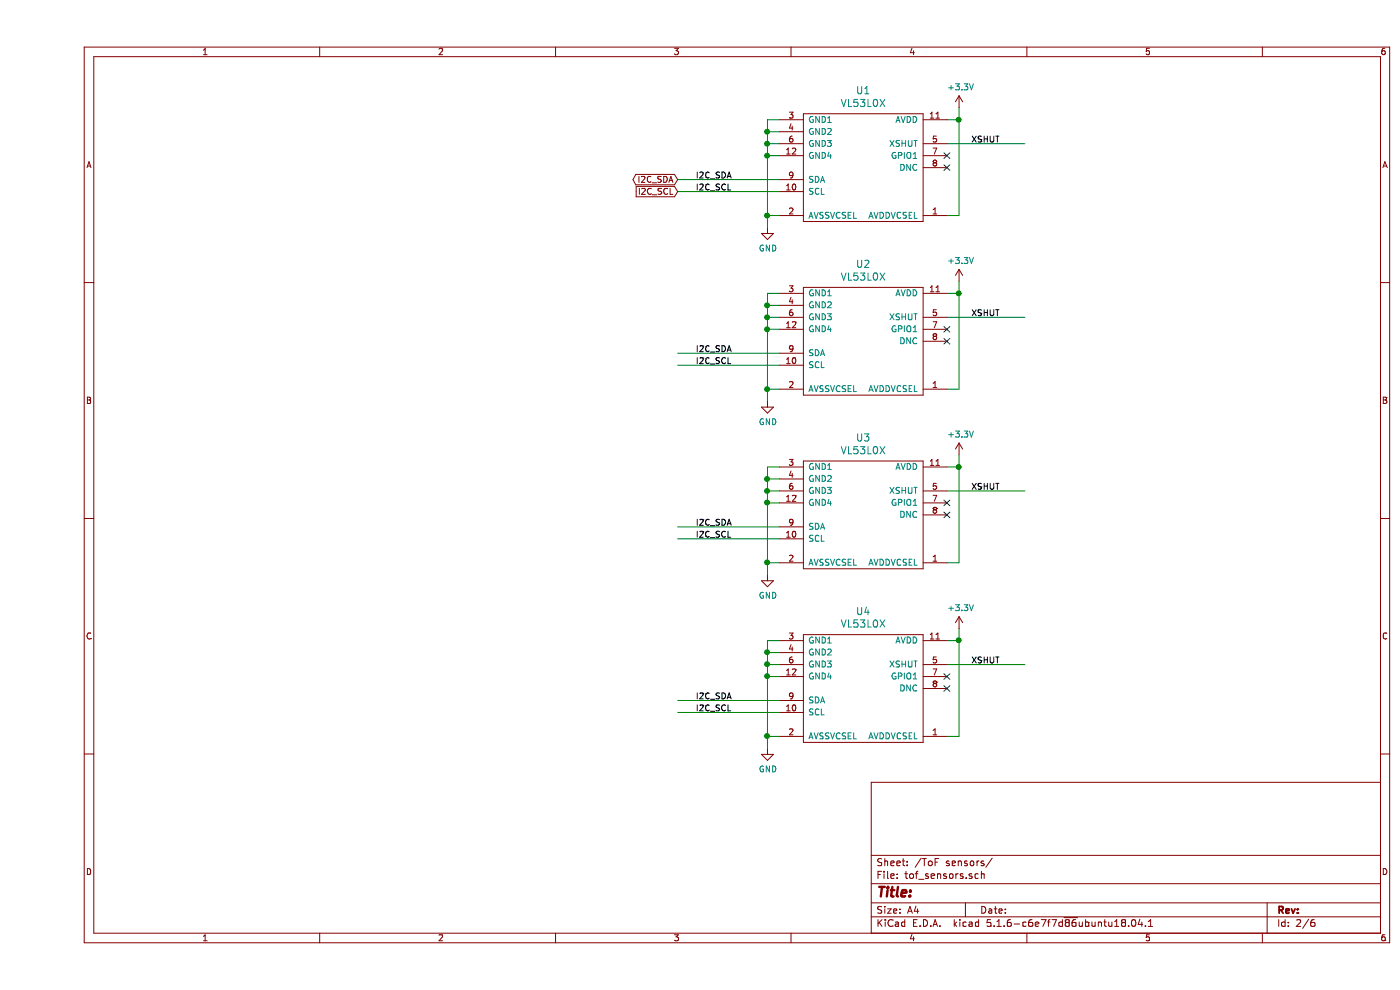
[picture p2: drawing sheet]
EESchema Schematic File Version 4
EELAYER 30 0
EELAYER END
$Descr A4 11693 8268
encoding utf-8
Sheet 2 6
Title ""
Date ""
Rev ""
Comp ""
Comment1 ""
Comment2 ""
Comment3 ""
Comment4 ""
$EndDescr
$Comp
L IC_sensor:VL53L0X U1
U 1 1
P 6900 1400
F 0 "U1" H 6900 2047 60  0000 C CNN
F 1 "VL53L0X" H 6900 1941 60  0000 C CNN
F 2 "IC_sensor:VL53L0X" H 6800 1800 60  0001 C CNN
F 3 "" H 6900 1400 60  0000 C CNN
	1    6900 1400
	1    0    0    -1  
$EndComp
Wire Wire Line
	5350 1500 6200 1500
Wire Wire Line
	5350 1600 6200 1600
NoConn ~ 7600 1400
$Comp
L power-supply:+3.3V #PWR07
U 1 1
P 7700 900
F 0 "#PWR07" H 7700 750 50  0001 C CNN
F 1 "+3.3V" H 7715 1073 50  0000 C CNN
F 2 "" H 7700 900 50  0000 C CNN
F 3 "" H 7700 900 50  0000 C CNN
	1    7700 900 
	1    0    0    -1  
$EndComp
$Comp
L power-supply:GND #PWR03
U 1 1
P 6100 1900
F 0 "#PWR03" H 6100 1650 50  0001 C CNN
F 1 "GND" H 6105 1727 50  0000 C CNN
F 2 "" H 6100 1900 50  0000 C CNN
F 3 "" H 6100 1900 50  0000 C CNN
	1    6100 1900
	1    0    0    -1  
$EndComp
Wire Wire Line
	8250 1200 7600 1200
Wire Wire Line
	7600 1800 7700 1800
Wire Wire Line
	7700 1800 7700 1000
Wire Wire Line
	7600 1000 7700 1000
Connection ~ 7700 1000
Wire Wire Line
	7700 1000 7700 900 
Wire Wire Line
	6200 1000 6100 1000
Wire Wire Line
	6100 1000 6100 1100
Wire Wire Line
	6200 1800 6100 1800
Connection ~ 6100 1800
Wire Wire Line
	6100 1800 6100 1900
Wire Wire Line
	6200 1300 6100 1300
Connection ~ 6100 1300
Wire Wire Line
	6100 1300 6100 1800
Wire Wire Line
	6200 1200 6100 1200
Connection ~ 6100 1200
Wire Wire Line
	6100 1200 6100 1300
Wire Wire Line
	6200 1100 6100 1100
Connection ~ 6100 1100
Wire Wire Line
	6100 1100 6100 1200
Text Label 7800 1200 0    50   ~ 0
XSHUT
Text Label 5500 1500 0    50   ~ 0
I2C_SDA
Text Label 5500 1600 0    50   ~ 0
I2C_SCL
NoConn ~ 7600 1300
$Comp
L IC_sensor:VL53L0X U2
U 1 1
P 6900 2850
F 0 "U2" H 6900 3497 60  0000 C CNN
F 1 "VL53L0X" H 6900 3391 60  0000 C CNN
F 2 "IC_sensor:VL53L0X" H 6800 3250 60  0001 C CNN
F 3 "" H 6900 2850 60  0000 C CNN
	1    6900 2850
	1    0    0    -1  
$EndComp
Wire Wire Line
	5350 2950 6200 2950
Wire Wire Line
	5350 3050 6200 3050
NoConn ~ 7600 2850
$Comp
L power-supply:+3.3V #PWR08
U 1 1
P 7700 2350
F 0 "#PWR08" H 7700 2200 50  0001 C CNN
F 1 "+3.3V" H 7715 2523 50  0000 C CNN
F 2 "" H 7700 2350 50  0000 C CNN
F 3 "" H 7700 2350 50  0000 C CNN
	1    7700 2350
	1    0    0    -1  
$EndComp
$Comp
L power-supply:GND #PWR04
U 1 1
P 6100 3350
F 0 "#PWR04" H 6100 3100 50  0001 C CNN
F 1 "GND" H 6105 3177 50  0000 C CNN
F 2 "" H 6100 3350 50  0000 C CNN
F 3 "" H 6100 3350 50  0000 C CNN
	1    6100 3350
	1    0    0    -1  
$EndComp
Wire Wire Line
	8250 2650 7600 2650
Wire Wire Line
	7600 3250 7700 3250
Wire Wire Line
	7700 3250 7700 2450
Wire Wire Line
	7600 2450 7700 2450
Connection ~ 7700 2450
Wire Wire Line
	7700 2450 7700 2350
Wire Wire Line
	6200 2450 6100 2450
Wire Wire Line
	6100 2450 6100 2550
Wire Wire Line
	6200 3250 6100 3250
Connection ~ 6100 3250
Wire Wire Line
	6100 3250 6100 3350
Wire Wire Line
	6200 2750 6100 2750
Connection ~ 6100 2750
Wire Wire Line
	6100 2750 6100 3250
Wire Wire Line
	6200 2650 6100 2650
Connection ~ 6100 2650
Wire Wire Line
	6100 2650 6100 2750
Wire Wire Line
	6200 2550 6100 2550
Connection ~ 6100 2550
Wire Wire Line
	6100 2550 6100 2650
Text Label 7800 2650 0    50   ~ 0
XSHUT
Text Label 5500 2950 0    50   ~ 0
I2C_SDA
Text Label 5500 3050 0    50   ~ 0
I2C_SCL
NoConn ~ 7600 2750
$Comp
L IC_sensor:VL53L0X U3
U 1 1
P 6900 4300
F 0 "U3" H 6900 4947 60  0000 C CNN
F 1 "VL53L0X" H 6900 4841 60  0000 C CNN
F 2 "IC_sensor:VL53L0X" H 6800 4700 60  0001 C CNN
F 3 "" H 6900 4300 60  0000 C CNN
	1    6900 4300
	1    0    0    -1  
$EndComp
Wire Wire Line
	5350 4400 6200 4400
Wire Wire Line
	5350 4500 6200 4500
NoConn ~ 7600 4300
$Comp
L power-supply:+3.3V #PWR09
U 1 1
P 7700 3800
F 0 "#PWR09" H 7700 3650 50  0001 C CNN
F 1 "+3.3V" H 7715 3973 50  0000 C CNN
F 2 "" H 7700 3800 50  0000 C CNN
F 3 "" H 7700 3800 50  0000 C CNN
	1    7700 3800
	1    0    0    -1  
$EndComp
$Comp
L power-supply:GND #PWR05
U 1 1
P 6100 4800
F 0 "#PWR05" H 6100 4550 50  0001 C CNN
F 1 "GND" H 6105 4627 50  0000 C CNN
F 2 "" H 6100 4800 50  0000 C CNN
F 3 "" H 6100 4800 50  0000 C CNN
	1    6100 4800
	1    0    0    -1  
$EndComp
Wire Wire Line
	8250 4100 7600 4100
Wire Wire Line
	7600 4700 7700 4700
Wire Wire Line
	7700 4700 7700 3900
Wire Wire Line
	7600 3900 7700 3900
Connection ~ 7700 3900
Wire Wire Line
	7700 3900 7700 3800
Wire Wire Line
	6200 3900 6100 3900
Wire Wire Line
	6100 3900 6100 4000
Wire Wire Line
	6200 4700 6100 4700
Connection ~ 6100 4700
Wire Wire Line
	6100 4700 6100 4800
Wire Wire Line
	6200 4200 6100 4200
Connection ~ 6100 4200
Wire Wire Line
	6100 4200 6100 4700
Wire Wire Line
	6200 4100 6100 4100
Connection ~ 6100 4100
Wire Wire Line
	6100 4100 6100 4200
Wire Wire Line
	6200 4000 6100 4000
Connection ~ 6100 4000
Wire Wire Line
	6100 4000 6100 4100
Text Label 7800 4100 0    50   ~ 0
XSHUT
Text Label 5500 4400 0    50   ~ 0
I2C_SDA
Text Label 5500 4500 0    50   ~ 0
I2C_SCL
NoConn ~ 7600 4200
$Comp
L IC_sensor:VL53L0X U4
U 1 1
P 6900 5750
F 0 "U4" H 6900 6397 60  0000 C CNN
F 1 "VL53L0X" H 6900 6291 60  0000 C CNN
F 2 "IC_sensor:VL53L0X" H 6800 6150 60  0001 C CNN
F 3 "" H 6900 5750 60  0000 C CNN
	1    6900 5750
	1    0    0    -1  
$EndComp
Wire Wire Line
	5350 5850 6200 5850
Wire Wire Line
	5350 5950 6200 5950
NoConn ~ 7600 5750
$Comp
L power-supply:+3.3V #PWR010
U 1 1
P 7700 5250
F 0 "#PWR010" H 7700 5100 50  0001 C CNN
F 1 "+3.3V" H 7715 5423 50  0000 C CNN
F 2 "" H 7700 5250 50  0000 C CNN
F 3 "" H 7700 5250 50  0000 C CNN
	1    7700 5250
	1    0    0    -1  
$EndComp
$Comp
L power-supply:GND #PWR06
U 1 1
P 6100 6250
F 0 "#PWR06" H 6100 6000 50  0001 C CNN
F 1 "GND" H 6105 6077 50  0000 C CNN
F 2 "" H 6100 6250 50  0000 C CNN
F 3 "" H 6100 6250 50  0000 C CNN
	1    6100 6250
	1    0    0    -1  
$EndComp
Wire Wire Line
	8250 5550 7600 5550
Wire Wire Line
	7600 6150 7700 6150
Wire Wire Line
	7700 6150 7700 5350
Wire Wire Line
	7600 5350 7700 5350
Connection ~ 7700 5350
Wire Wire Line
	7700 5350 7700 5250
Wire Wire Line
	6200 5350 6100 5350
Wire Wire Line
	6100 5350 6100 5450
Wire Wire Line
	6200 6150 6100 6150
Connection ~ 6100 6150
Wire Wire Line
	6100 6150 6100 6250
Wire Wire Line
	6200 5650 6100 5650
Connection ~ 6100 5650
Wire Wire Line
	6100 5650 6100 6150
Wire Wire Line
	6200 5550 6100 5550
Connection ~ 6100 5550
Wire Wire Line
	6100 5550 6100 5650
Wire Wire Line
	6200 5450 6100 5450
Connection ~ 6100 5450
Wire Wire Line
	6100 5450 6100 5550
Text Label 7800 5550 0    50   ~ 0
XSHUT
Text Label 5500 5850 0    50   ~ 0
I2C_SDA
Text Label 5500 5950 0    50   ~ 0
I2C_SCL
NoConn ~ 7600 5650
Text GLabel 5350 1500 0    50   BiDi ~ 0
I2C_SDA
Text GLabel 5350 1600 0    50   Input ~ 0
I2C_SCL
$EndSCHEMATC
